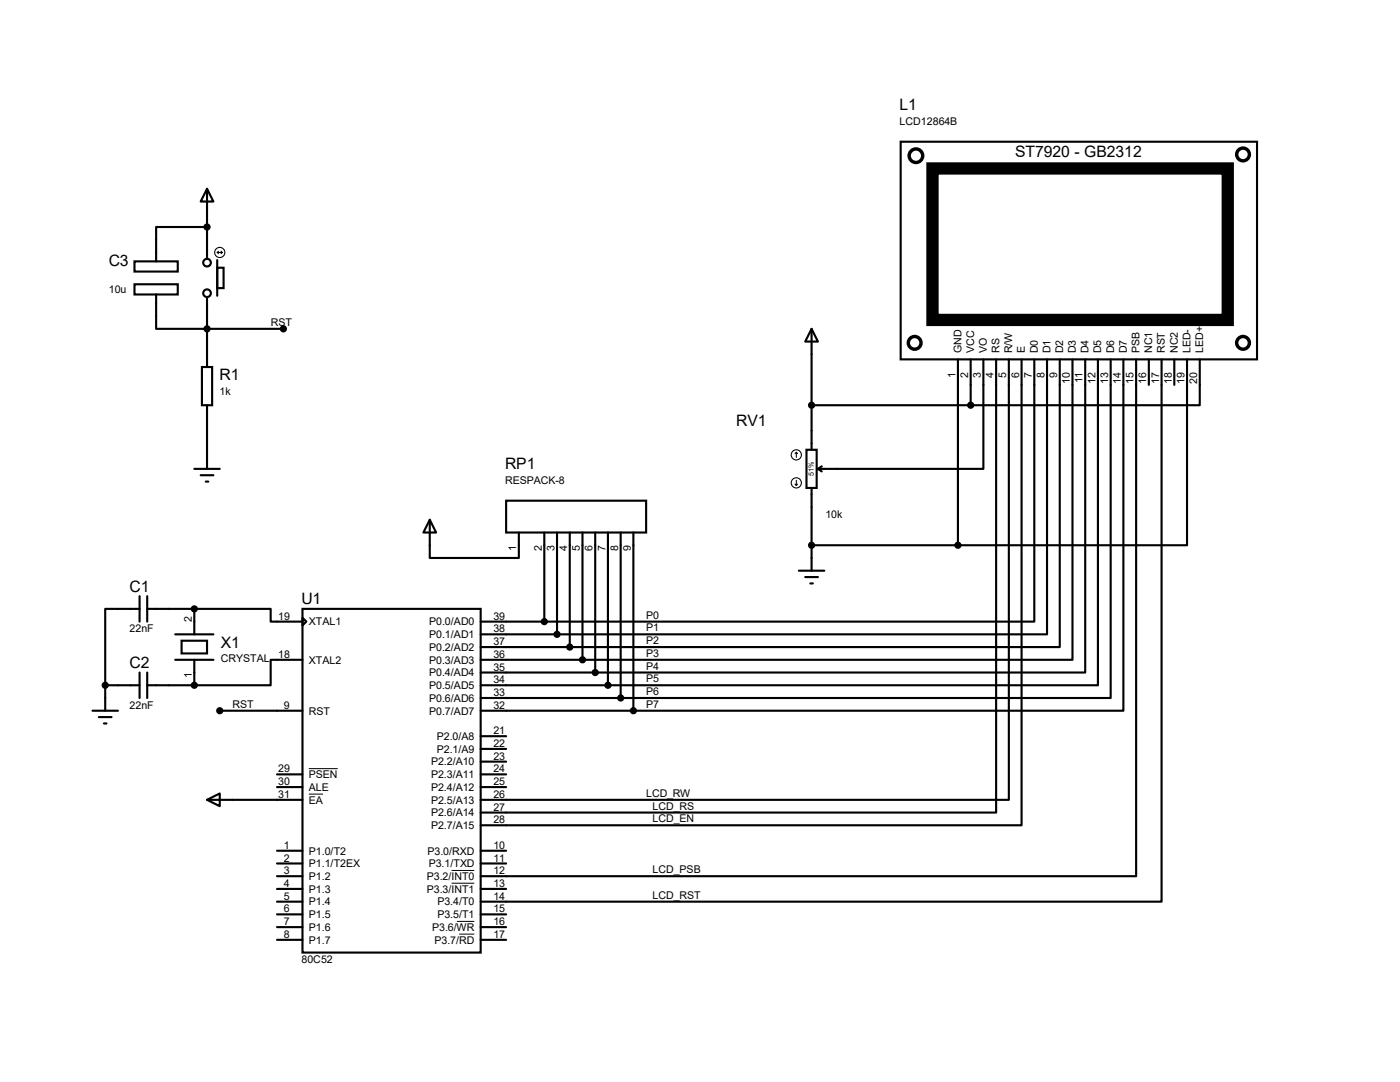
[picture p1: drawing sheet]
<svg xmlns="http://www.w3.org/2000/svg" width="279mm" height="216mm" viewBox="0 0 279 216" stroke-linecap="round" stroke-linejoin="round" font-family="sans-serif">
<g fill="none" stroke="#000" stroke-width=".42">
<path d="M41.3 37.7l1.3 2.5h-2.6zM41.3 37.7v13.9M179.7 28.3h71.2v43.4h-71.2zM26.8 52.2h8.7v2h-8.7zM26.8 56.7h8.7v2.1h-8.7zM31.2 58.8v6.8h25.4M41.3 45.3h-10.1v6.9M41.3 59.3v13.9M43.3 53.4h1.3v4.1h-1.3zM43.3 51.9v7.1M40.3 73.2h2v7.7h-2zM162 65.6l1.2 2.6h-2.5z"/>
<path d="M162 65.6v24.1M191.2 71.7v37.1M193.7 71.7v9.2M196.3 71.7v21.9h-33.1M198.8 71.7v90.4h-102.9M201.3 71.7v87.9h-105.4M203.9 71.7v93h-108M206.4 71.7v52.3h-97.8M209 71.7v54.9h-97.8M211.5 71.7v57.4h-97.8M214 71.7v60h-97.8M216.6 71.7v62.5h-97.8"/>
<path d="M219.1 71.7v65h-97.8M221.7 71.7v67.6h-97.8M224.2 71.7v70.1h-97.8M226.7 71.7v103.1h-130.8M229.3 71.7v5.1M231.8 71.7v108.2h-135.9M234.4 71.7v5.1M236.9 71.7v37.1h-45.7M239.4 71.7v9.2h-45.7M38.8 93.6h5.1M40 94.8h2.6M41.1 96.1h.5"/>
<path d="M41.3 80.9v12.7M101 99.9h27.9v6.4h-27.9zM161 89.7h2v7.7h-2zM162 97.4v16.5M162 80.9h31.7M163.2 93.6l.8 .5M164 93l-.8 .6M27.9 119v5M29.4 119v5M85.8 103.7l1.2 2.6h-2.5zM85.8 103.7v7.6h17.7v-5M108.6 106.3v17.7"/>
<path d="M111.2 106.3v20.3M113.7 106.3v22.8M116.2 106.3v25.4M118.8 106.3v27.9M121.3 106.3v30.4M123.9 106.3v33M126.4 106.3v35.5M159.4 113.9h5.1M160.7 115.1h2.5M161.7 116.4h.5M162 108.8h29.2M21 136.7h6.9"/>
<path d="M21 136.7v5.1M27.9 121.5h-6.9v15.2M27.9 134.2v5.1M29.4 136.7h9.4M29.4 121.5h9.4M29.4 134.2v5.1M35 126.6h7.6M35 131.7h7.6M36.2 127.8h5.1v2.6h-5.1zM38.8 121.5h15.2v2.5h6.4M38.8 121.5v5.1M38.8 131.7v5"/>
<path d="M60.4 121.5h35.5v68.6h-35.5zM60.4 123.3l.7 .7-.7 .8zM60.4 131.7h-6.4v5h-15.2M95.9 124h12.7M95.9 126.6h15.3M95.9 129.1h17.8M95.9 131.7h20.3M95.9 134.2h22.9M95.9 136.7h25.4M95.9 139.3h28M18.5 141.8h5M19.7 143.1h2.6"/>
<path d="M20.7 144.4h.6M41.3 159.6l2.6-1.3v2.6zM41.3 159.6h19.1M43.9 141.8h16.5M55.3 157.1h5.1M55.3 154.5h5.1M95.9 141.8h30.5M95.9 157.1h5.1M95.9 154.5h5.1M95.9 146.9h5.1M95.9 149.4h5.1M95.9 152h5.1"/>
<path d="M55.3 169.8h5.1M55.3 172.3h5.1M55.3 174.8h5.1M55.3 177.4h5.1M55.3 179.9h5.1M95.9 169.8h5.1M95.9 172.3h5.1M95.9 177.4h5.1M55.3 182.5h5.1M55.3 185h5.1M55.3 187.5h5.1M95.9 182.5h5.1"/>
<path d="M95.9 185h5.1M95.9 187.5h5.1"/>
<circle cx="41.3" cy="58.5" r=".76"/>
<circle cx="41.3" cy="52.4" r=".76"/>
</g>
<path d="M61.6 158.5h2.9M61.6 153.4h5.8M90.1 173.7h4.6M90.1 176.2h4.6M91.2 183.9h3.5M91.7 186.4h3" fill="none" stroke="#000" stroke-width=".2"/>
<g fill="none" stroke="#000" stroke-width=".21">
<path d="M43.3 50.4h1.1M43.3 50.4l.3 .2M43.6 50.1l-.3 .3M44.1 50.1l.3 .3M44.4 50.4l-.3 .2M158.7 96.6l.2 .3M158.9 90.3l-.2 .2M158.9 90.3l.3 .2M158.9 90.3v1M158.9 95.8v1.1M159.2 96.6l-.3 .3"/>
<circle cx="43.9" cy="50.4" r="1.02"/>
<circle cx="158.9" cy="96.4" r="1.02"/>
<circle cx="158.9" cy="90.8" r="1.02"/>
</g>
<g fill="#000" stroke="#000" stroke-width=".42">
<circle cx="41.3" cy="45.3" r=".51"/>
<circle cx="41.3" cy="65.6" r=".51"/>
<circle cx="56.6" cy="65.6" r=".51"/>
<circle cx="162" cy="80.9" r=".51"/>
<circle cx="193.7" cy="80.9" r=".51"/>
<circle cx="162" cy="108.8" r=".51"/>
<circle cx="191.2" cy="108.8" r=".51"/>
<circle cx="21" cy="136.7" r=".51"/>
<circle cx="38.8" cy="136.7" r=".51"/>
<circle cx="38.8" cy="121.5" r=".51"/>
<circle cx="108.6" cy="124" r=".51"/>
<circle cx="111.2" cy="126.6" r=".51"/>
<circle cx="113.7" cy="129.1" r=".51"/>
<circle cx="116.2" cy="131.7" r=".51"/>
<circle cx="118.8" cy="134.2" r=".51"/>
<circle cx="121.3" cy="136.7" r=".51"/>
<circle cx="123.9" cy="139.3" r=".51"/>
<circle cx="43.9" cy="141.8" r=".51"/>
<circle cx="126.4" cy="141.8" r=".51"/>
</g>
<g fill="none" stroke="#000" stroke-width=".68">
<circle cx="182.8" cy="31.1" r="1.35"/>
<circle cx="248.1" cy="30.8" r="1.27"/>
<circle cx="182.5" cy="68.4" r="1.27"/>
<circle cx="248.1" cy="68.4" r="1.27"/>
</g>
<path d="M186.1 33.6h58.9v30.2h-58.9z" fill="none" stroke="#000" stroke-width="2.5"/>
<path d="M189.4 33.9h51.8M189.4 63.3h52.3" fill="none" stroke="#000" stroke-width=".93"/>
<g font-size="3.1">
<text x="179.5" y="22">L1</text>
<text x="202.6" y="31.4">ST7920 - GB2312</text>
<text x="21.7" y="53">C3</text>
<text x="43.8" y="75.9">R1</text>
<text x="146.9" y="85">RV1</text>
<text x="100.8" y="93.6">RP1</text>
<text x="25.9" y="118.1">C1</text>
<text x="60.2" y="120.6">U1</text>
<text x="44.1" y="129.2">X1</text>
<text x="25.9" y="133.3">C2</text>
</g>
<g font-size="2.1">
<text x="179.5" y="24.9">LCD12864B</text>
<text x="21.7" y="58.5">10u</text>
<text x="54" y="65">RST</text>
<text x="191.9" y="70.4" transform="rotate(-90 191.9 70.4)">GND</text>
<text x="194.4" y="70.4" transform="rotate(-90 194.4 70.4)">VCC</text>
<text x="196.9" y="70.4" transform="rotate(-90 196.9 70.4)">VO</text>
<text x="199.5" y="70.4" transform="rotate(-90 199.5 70.4)">RS</text>
<text x="202" y="70.4" transform="rotate(-90 202 70.4)">R/W</text>
<text x="204.6" y="70.4" transform="rotate(-90 204.6 70.4)">E</text>
<text x="207.1" y="70.4" transform="rotate(-90 207.1 70.4)">D0</text>
<text x="209.6" y="70.4" transform="rotate(-90 209.6 70.4)">D1</text>
<text x="212.2" y="70.4" transform="rotate(-90 212.2 70.4)">D2</text>
<text x="214.7" y="70.4" transform="rotate(-90 214.7 70.4)">D3</text>
<text x="217.3" y="70.4" transform="rotate(-90 217.3 70.4)">D4</text>
<text x="219.8" y="70.4" transform="rotate(-90 219.8 70.4)">D5</text>
<text x="222.3" y="70.4" transform="rotate(-90 222.3 70.4)">D6</text>
<text x="224.9" y="70.4" transform="rotate(-90 224.9 70.4)">D7</text>
<text x="227.4" y="70.4" transform="rotate(-90 227.4 70.4)">PSB</text>
<text x="230" y="70.4" transform="rotate(-90 230 70.4)">NC1</text>
<text x="232.5" y="70.4" transform="rotate(-90 232.5 70.4)">RST</text>
<text x="235" y="70.4" transform="rotate(-90 235 70.4)">NC2</text>
<text x="237.6" y="70.4" transform="rotate(-90 237.6 70.4)">LED-</text>
<text x="240.1" y="70.4" transform="rotate(-90 240.1 70.4)">LED+</text>
<text x="190.7" y="75.4" transform="rotate(-90 190.7 75.4)">1</text>
<text x="193.2" y="75.4" transform="rotate(-90 193.2 75.4)">2</text>
<text x="195.7" y="75.4" transform="rotate(-90 195.7 75.4)">3</text>
<text x="198.3" y="75.4" transform="rotate(-90 198.3 75.4)">4</text>
<text x="200.8" y="75.4" transform="rotate(-90 200.8 75.4)">5</text>
<text x="203.4" y="75.4" transform="rotate(-90 203.4 75.4)">6</text>
<text x="205.9" y="75.4" transform="rotate(-90 205.9 75.4)">7</text>
<text x="208.4" y="75.4" transform="rotate(-90 208.4 75.4)">8</text>
<text x="211" y="75.4" transform="rotate(-90 211 75.4)">9</text>
<text x="213.5" y="76.6" transform="rotate(-90 213.5 76.6)">10</text>
<text x="216.1" y="76.5" transform="rotate(-90 216.1 76.5)">11</text>
<text x="218.6" y="76.6" transform="rotate(-90 218.6 76.6)">12</text>
<text x="221.1" y="76.6" transform="rotate(-90 221.1 76.6)">13</text>
<text x="223.7" y="76.6" transform="rotate(-90 223.7 76.6)">14</text>
<text x="226.2" y="76.6" transform="rotate(-90 226.2 76.6)">15</text>
<text x="228.8" y="76.6" transform="rotate(-90 228.8 76.6)">16</text>
<text x="231.3" y="76.6" transform="rotate(-90 231.3 76.6)">17</text>
<text x="233.8" y="76.6" transform="rotate(-90 233.8 76.6)">18</text>
<text x="236.4" y="76.6" transform="rotate(-90 236.4 76.6)">19</text>
<text x="238.9" y="76.6" transform="rotate(-90 238.9 76.6)">20</text>
<text x="43.8" y="78.8">1k</text>
<text x="100.8" y="96.6">RESPACK-8</text>
<text x="164.7" y="103.3">10k</text>
<text x="103" y="110" transform="rotate(-90 103 110)">1</text>
<text x="108.1" y="110" transform="rotate(-90 108.1 110)">2</text>
<text x="110.7" y="110" transform="rotate(-90 110.7 110)">3</text>
<text x="113.2" y="110" transform="rotate(-90 113.2 110)">4</text>
<text x="115.7" y="110" transform="rotate(-90 115.7 110)">5</text>
<text x="118.3" y="110" transform="rotate(-90 118.3 110)">6</text>
<text x="120.8" y="110" transform="rotate(-90 120.8 110)">7</text>
<text x="123.4" y="110" transform="rotate(-90 123.4 110)">8</text>
<text x="125.9" y="110" transform="rotate(-90 125.9 110)">9</text>
<text x="38.3" y="124" transform="rotate(-90 38.3 124)">2</text>
<text x="55.5" y="123.7">19</text>
<text x="61.6" y="124.8">XTAL1</text>
<text x="85.6" y="124.8">P0.0/AD0</text>
<text x="98.5" y="123.7">39</text>
<text x="128.9" y="123.4">P0</text>
<text x="128.9" y="126">P1</text>
<text x="25.9" y="126.2">22nF</text>
<text x="55.5" y="131.3">18</text>
<text x="85.6" y="127.3">P0.1/AD1</text>
<text x="85.6" y="129.9">P0.2/AD2</text>
<text x="98.5" y="126.2">38</text>
<text x="98.5" y="128.7">37</text>
<text x="98.5" y="131.3">36</text>
<text x="128.9" y="128.5">P2</text>
<text x="128.9" y="131.1">P3</text>
<text x="38.3" y="135.4" transform="rotate(-90 38.3 135.4)">1</text>
<text x="44.1" y="132.1">CRYSTAL</text>
<text x="61.6" y="132.4">XTAL2</text>
<text x="85.6" y="132.4">P0.3/AD3</text>
<text x="85.6" y="135">P0.4/AD4</text>
<text x="85.6" y="137.5">P0.5/AD5</text>
<text x="98.5" y="133.8">35</text>
<text x="98.5" y="136.4">34</text>
<text x="128.9" y="133.6">P4</text>
<text x="128.9" y="136.1">P5</text>
<text x="25.9" y="141.4">22nF</text>
<text x="46.4" y="141.2">RST</text>
<text x="56.6" y="141.4">9</text>
<text x="61.6" y="142.6">RST</text>
<text x="85.6" y="140">P0.6/AD6</text>
<text x="85.6" y="142.6">P0.7/AD7</text>
<text x="98.5" y="138.9">33</text>
<text x="98.5" y="141.4">32</text>
<text x="128.9" y="138.7">P6</text>
<text x="128.9" y="141.2">P7</text>
<text x="87.2" y="147.7">P2.0/A8</text>
<text x="98.5" y="146.5">21</text>
<text x="98.5" y="149.1">22</text>
<text x="55.5" y="154.1">29</text>
<text x="61.6" y="155.3">PSEN</text>
<text x="86" y="152.7">P2.2/A10</text>
<text x="86" y="155.3">P2.3/A11</text>
<text x="87.2" y="150.2">P2.1/A9</text>
<text x="98.5" y="151.6">23</text>
<text x="98.5" y="154.1">24</text>
<text x="55.5" y="156.7">30</text>
<text x="55.5" y="159.2">31</text>
<text x="61.6" y="157.8">ALE</text>
<text x="61.6" y="160.4">EA</text>
<text x="86" y="157.8">P2.4/A12</text>
<text x="86" y="160.4">P2.5/A13</text>
<text x="98.5" y="156.7">25</text>
<text x="98.5" y="159.2">26</text>
<text x="98.5" y="161.8">27</text>
<text x="128.9" y="159">LCD_RW</text>
<text x="130.2" y="161.5">LCD_RS</text>
<text x="86" y="165.4">P2.7/A15</text>
<text x="86" y="162.9">P2.6/A14</text>
<text x="98.5" y="164.3">28</text>
<text x="130.2" y="164.1">LCD_EN</text>
<text x="56.6" y="169.4">1</text>
<text x="56.6" y="171.9">2</text>
<text x="61.6" y="170.5">P1.0/T2</text>
<text x="61.6" y="173.1">P1.1/T2EX</text>
<text x="85.3" y="170.5">P3.0/RXD</text>
<text x="85.6" y="173.1">P3.1/TXD</text>
<text x="98.5" y="169.4">10</text>
<text x="98.5" y="171.9">11</text>
<text x="56.6" y="174.5">3</text>
<text x="56.6" y="177">4</text>
<text x="56.6" y="179.5">5</text>
<text x="61.6" y="175.6">P1.2</text>
<text x="61.6" y="178.1">P1.3</text>
<text x="85.2" y="175.6">P3.2/INT0</text>
<text x="85.2" y="178.1">P3.3/INT1</text>
<text x="98.5" y="174.5">12</text>
<text x="98.5" y="177">13</text>
<text x="98.5" y="179.5">14</text>
<text x="130.2" y="174.2">LCD_PSB</text>
<text x="130.2" y="179.3">LCD_RST</text>
<text x="56.6" y="182.1">6</text>
<text x="56.6" y="184.6">7</text>
<text x="61.6" y="180.7">P1.4</text>
<text x="61.6" y="183.2">P1.5</text>
<text x="61.6" y="185.8">P1.6</text>
<text x="86.2" y="185.8">P3.6/WR</text>
<text x="87.3" y="180.7">P3.4/T0</text>
<text x="87.3" y="183.2">P3.5/T1</text>
<text x="98.5" y="184.6">16</text>
<text x="98.5" y="182.1">15</text>
<text x="56.6" y="187.2">8</text>
<text x="61.6" y="188.3">P1.7</text>
<text x="86.7" y="188.3">P3.7/RD</text>
<text x="98.5" y="187.2">17</text>
<text x="60.2" y="192.2">80C52</text>
</g>
<text font-size="1.4" x="162.4" y="95" transform="rotate(-90 162.4 95)">51%</text>
</svg>
